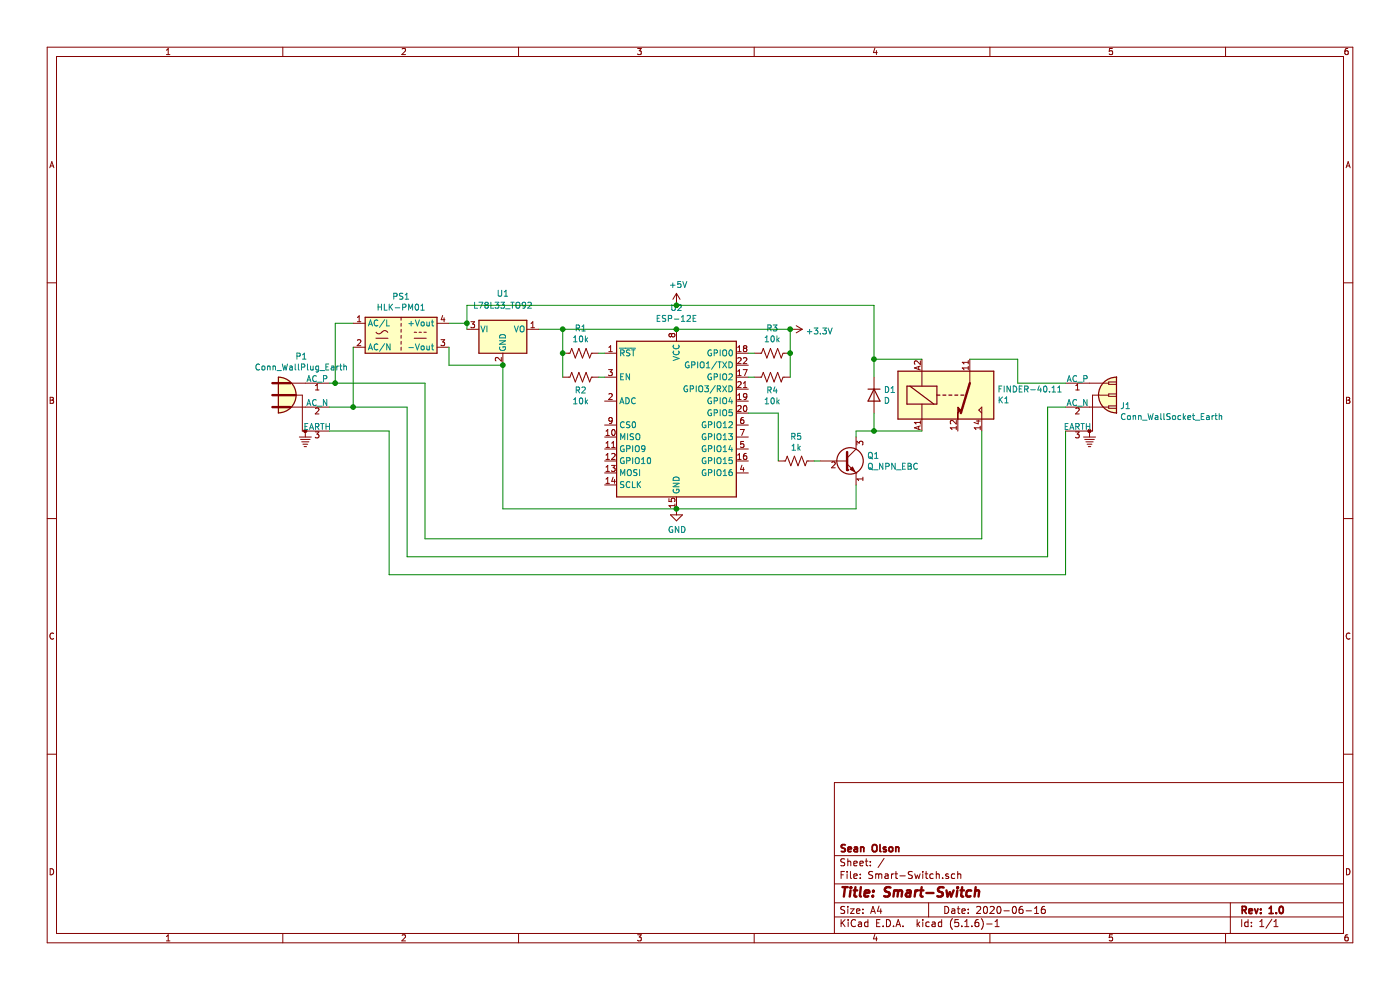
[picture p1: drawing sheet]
EESchema Schematic File Version 4
EELAYER 30 0
EELAYER END
$Descr A4 11693 8268
encoding utf-8
Sheet 1 1
Title "Smart-Switch"
Date "2020-06-16"
Rev "1.0"
Comp "Sean Olson"
Comment1 ""
Comment2 ""
Comment3 ""
Comment4 ""
$EndDescr
$Comp
L RF_Module:ESP-12E U2
U 1 1
P 5650 3550
F 0 "U2" H 5650 4531 50  0000 C CNN
F 1 "ESP-12E" H 5650 4440 50  0000 C CNN
F 2 "RF_Module:ESP-12E" H 5650 3550 50  0001 C CNN
F 3 "http://wiki.ai-thinker.com/_media/esp8266/esp8266_series_modules_user_manual_v1.1.pdf" H 5300 3650 50  0001 C CNN
	1    5650 3550
	1    0    0    -1  
$EndComp
$Comp
L Device:D D1
U 1 1
P 7300 3300
F 0 "D1" V 7254 3380 50  0000 L CNN
F 1 "D" V 7345 3380 50  0000 L CNN
F 2 "Diode_THT:D_DO-34_SOD68_P10.16mm_Horizontal" H 7300 3300 50  0001 C CNN
F 3 "~" H 7300 3300 50  0001 C CNN
	1    7300 3300
	0    1    1    0   
$EndComp
$Comp
L Device:Q_NPN_EBC Q1
U 1 1
P 7050 3850
F 0 "Q1" H 7241 3896 50  0000 L CNN
F 1 "Q_NPN_EBC" H 7241 3805 50  0000 L CNN
F 2 "Package_TO_SOT_THT:TO-92_Inline_Wide" H 7250 3950 50  0001 C CNN
F 3 "~" H 7050 3850 50  0001 C CNN
	1    7050 3850
	1    0    0    -1  
$EndComp
Wire Wire Line
	7700 3600 7300 3600
Wire Wire Line
	7150 3600 7150 3650
$Comp
L Device:R_US R5
U 1 1
P 6650 3850
F 0 "R5" V 6445 3850 50  0000 C CNN
F 1 "1k" V 6536 3850 50  0000 C CNN
F 2 "Resistor_THT:R_Axial_DIN0207_L6.3mm_D2.5mm_P10.16mm_Horizontal" V 6690 3840 50  0001 C CNN
F 3 "~" H 6650 3850 50  0001 C CNN
	1    6650 3850
	0    1    1    0   
$EndComp
Wire Wire Line
	6800 3850 6850 3850
Wire Wire Line
	7300 3450 7300 3600
Connection ~ 7300 3600
Wire Wire Line
	7300 3600 7150 3600
Wire Wire Line
	7300 3150 7300 3000
Wire Wire Line
	7150 4050 7150 4250
Wire Wire Line
	7150 4250 5650 4250
Wire Wire Line
	6500 3850 6500 3450
Wire Wire Line
	6500 3450 6250 3450
$Comp
L Device:R_US R1
U 1 1
P 4850 2950
F 0 "R1" V 5055 2950 50  0000 C CNN
F 1 "10k" V 4964 2950 50  0000 C CNN
F 2 "Resistor_THT:R_Axial_DIN0207_L6.3mm_D2.5mm_P10.16mm_Horizontal" V 4890 2940 50  0001 C CNN
F 3 "~" H 4850 2950 50  0001 C CNN
	1    4850 2950
	0    -1   -1   0   
$EndComp
$Comp
L Device:R_US R2
U 1 1
P 4850 3150
F 0 "R2" V 4737 3150 50  0000 C CNN
F 1 "10k" V 4646 3150 50  0000 C CNN
F 2 "Resistor_THT:R_Axial_DIN0207_L6.3mm_D2.5mm_P10.16mm_Horizontal" V 4890 3140 50  0001 C CNN
F 3 "~" H 4850 3150 50  0001 C CNN
	1    4850 3150
	0    -1   -1   0   
$EndComp
$Comp
L Device:R_US R3
U 1 1
P 6450 2950
F 0 "R3" V 6655 2950 50  0000 C CNN
F 1 "10k" V 6564 2950 50  0000 C CNN
F 2 "Resistor_THT:R_Axial_DIN0207_L6.3mm_D2.5mm_P10.16mm_Horizontal" V 6490 2940 50  0001 C CNN
F 3 "~" H 6450 2950 50  0001 C CNN
	1    6450 2950
	0    -1   -1   0   
$EndComp
$Comp
L Device:R_US R4
U 1 1
P 6450 3150
F 0 "R4" V 6337 3150 50  0000 C CNN
F 1 "10k" V 6246 3150 50  0000 C CNN
F 2 "Resistor_THT:R_Axial_DIN0207_L6.3mm_D2.5mm_P10.16mm_Horizontal" V 6490 3140 50  0001 C CNN
F 3 "~" H 6450 3150 50  0001 C CNN
	1    6450 3150
	0    -1   -1   0   
$EndComp
Wire Wire Line
	5000 2950 5050 2950
Wire Wire Line
	5000 3150 5050 3150
Wire Wire Line
	6250 2950 6300 2950
Wire Wire Line
	6250 3150 6300 3150
Wire Wire Line
	6600 3150 6600 2950
Wire Wire Line
	6600 2950 6600 2750
Wire Wire Line
	6600 2750 5650 2750
Connection ~ 6600 2950
Wire Wire Line
	4700 3150 4700 2950
Wire Wire Line
	4500 2750 4700 2750
Connection ~ 5650 2750
Wire Wire Line
	4700 2950 4700 2750
Connection ~ 4700 2950
Connection ~ 4700 2750
Wire Wire Line
	4700 2750 5650 2750
Wire Wire Line
	4200 3050 4200 4250
Wire Wire Line
	4200 4250 5650 4250
Connection ~ 5650 4250
Wire Wire Line
	3900 2750 3900 2700
Wire Wire Line
	3900 2550 5650 2550
Wire Wire Line
	7300 2550 7300 3000
Connection ~ 7300 3000
$Comp
L Regulator_Linear:L78L33_TO92 U1
U 1 1
P 4200 2750
F 0 "U1" H 4200 3050 50  0000 C CNN
F 1 "L78L33_TO92" H 4200 2950 50  0000 C CNN
F 2 "Package_TO_SOT_THT:TO-92_Inline_Wide" H 4200 2975 50  0001 C CIN
F 3 "http://www.st.com/content/ccc/resource/technical/document/datasheet/15/55/e5/aa/23/5b/43/fd/CD00000446.pdf/files/CD00000446.pdf/jcr:content/translations/en.CD00000446.pdf" H 4200 2700 50  0001 C CNN
	1    4200 2750
	1    0    0    -1  
$EndComp
$Comp
L Connector:Conn_WallSocket_Earth J1
U 1 1
P 9100 3400
F 0 "J1" H 9354 3411 50  0000 L CNN
F 1 "Conn_WallSocket_Earth" H 9354 3320 50  0000 L CNN
F 2 "Connector_Wire:SolderWire-0.5sqmm_1x03_P4.6mm_D0.9mm_OD2.1mm" H 8800 3500 50  0001 C CNN
F 3 "~" H 8800 3500 50  0001 C CNN
	1    9100 3400
	1    0    0    -1  
$EndComp
$Comp
L power:GND #PWR02
U 1 1
P 5650 4250
F 0 "#PWR02" H 5650 4000 50  0001 C CNN
F 1 "GND" H 5655 4077 50  0000 C CNN
F 2 "" H 5650 4250 50  0001 C CNN
F 3 "" H 5650 4250 50  0001 C CNN
	1    5650 4250
	1    0    0    -1  
$EndComp
$Comp
L power:+5V #PWR01
U 1 1
P 5650 2550
F 0 "#PWR01" H 5650 2400 50  0001 C CNN
F 1 "+5V" H 5665 2723 50  0000 C CNN
F 2 "" H 5650 2550 50  0001 C CNN
F 3 "" H 5650 2550 50  0001 C CNN
	1    5650 2550
	1    0    0    -1  
$EndComp
Connection ~ 5650 2550
Wire Wire Line
	5650 2550 7300 2550
$Comp
L power:+3.3V #PWR03
U 1 1
P 6600 2750
F 0 "#PWR03" H 6600 2600 50  0001 C CNN
F 1 "+3.3V" V 6615 2878 50  0000 L CNN
F 2 "" H 6600 2750 50  0001 C CNN
F 3 "" H 6600 2750 50  0001 C CNN
	1    6600 2750
	0    1    1    0   
$EndComp
Connection ~ 6600 2750
$Comp
L Converter_ACDC:HLK-PM01 PS1
U 1 1
P 3350 2800
F 0 "PS1" H 3350 3125 50  0000 C CNN
F 1 "HLK-PM01" H 3350 3034 50  0000 C CNN
F 2 "Converter_ACDC:Converter_ACDC_HiLink_HLK-PMxx" H 3350 2500 50  0001 C CNN
F 3 "http://www.hlktech.net/product_detail.php?ProId=54" H 3750 2450 50  0001 C CNN
	1    3350 2800
	1    0    0    -1  
$EndComp
Wire Wire Line
	7300 3000 7700 3000
$Comp
L Relay:FINDER-40.11 K1
U 1 1
P 7900 3300
F 0 "K1" H 8330 3346 50  0000 L CNN
F 1 "FINDER-40.11" H 8330 3255 50  0000 L CNN
F 2 "Relay_THT:Relay_SPDT_Finder_40.11" H 9040 3260 50  0001 C CNN
F 3 "https://www.finder-relais.net/de/finder-relais-serie-40.pdf" H 7900 3300 50  0001 C CNN
	1    7900 3300
	1    0    0    1   
$EndComp
$Comp
L Connector:Conn_WallPlug_Earth P1
U 1 1
P 2450 3300
F 0 "P1" H 2517 3625 50  0000 C CNN
F 1 "Conn_WallPlug_Earth" H 2517 3534 50  0000 C CNN
F 2 "Connector_Wire:SolderWire-0.5sqmm_1x03_P4.6mm_D0.9mm_OD2.1mm" H 2850 3300 50  0001 C CNN
F 3 "~" H 2850 3300 50  0001 C CNN
	1    2450 3300
	1    0    0    -1  
$EndComp
Wire Wire Line
	8900 3200 8500 3200
Wire Wire Line
	8500 3200 8500 3000
Wire Wire Line
	8500 3000 8100 3000
Wire Wire Line
	8200 3600 8200 4500
Wire Wire Line
	8200 4500 3550 4500
Wire Wire Line
	3550 4500 3550 3200
Wire Wire Line
	3400 3400 3400 4650
Wire Wire Line
	3400 4650 8750 4650
Wire Wire Line
	8750 4650 8750 3400
Wire Wire Line
	8750 3400 8900 3400
Wire Wire Line
	8900 3600 8900 4800
Wire Wire Line
	8900 4800 3250 4800
Wire Wire Line
	3250 4800 3250 3600
Wire Wire Line
	2750 3200 2800 3200
Wire Wire Line
	2750 3400 2950 3400
Wire Wire Line
	2750 3600 3250 3600
Wire Wire Line
	2950 2900 2950 3400
Connection ~ 2950 3400
Wire Wire Line
	2950 3400 3400 3400
Wire Wire Line
	2950 2700 2800 2700
Wire Wire Line
	2800 2700 2800 3200
Connection ~ 2800 3200
Wire Wire Line
	2800 3200 3550 3200
Wire Wire Line
	3750 2700 3900 2700
Connection ~ 3900 2700
Wire Wire Line
	3900 2700 3900 2550
Wire Wire Line
	3750 2900 3750 3050
Wire Wire Line
	3750 3050 4200 3050
Connection ~ 4200 3050
$EndSCHEMATC
